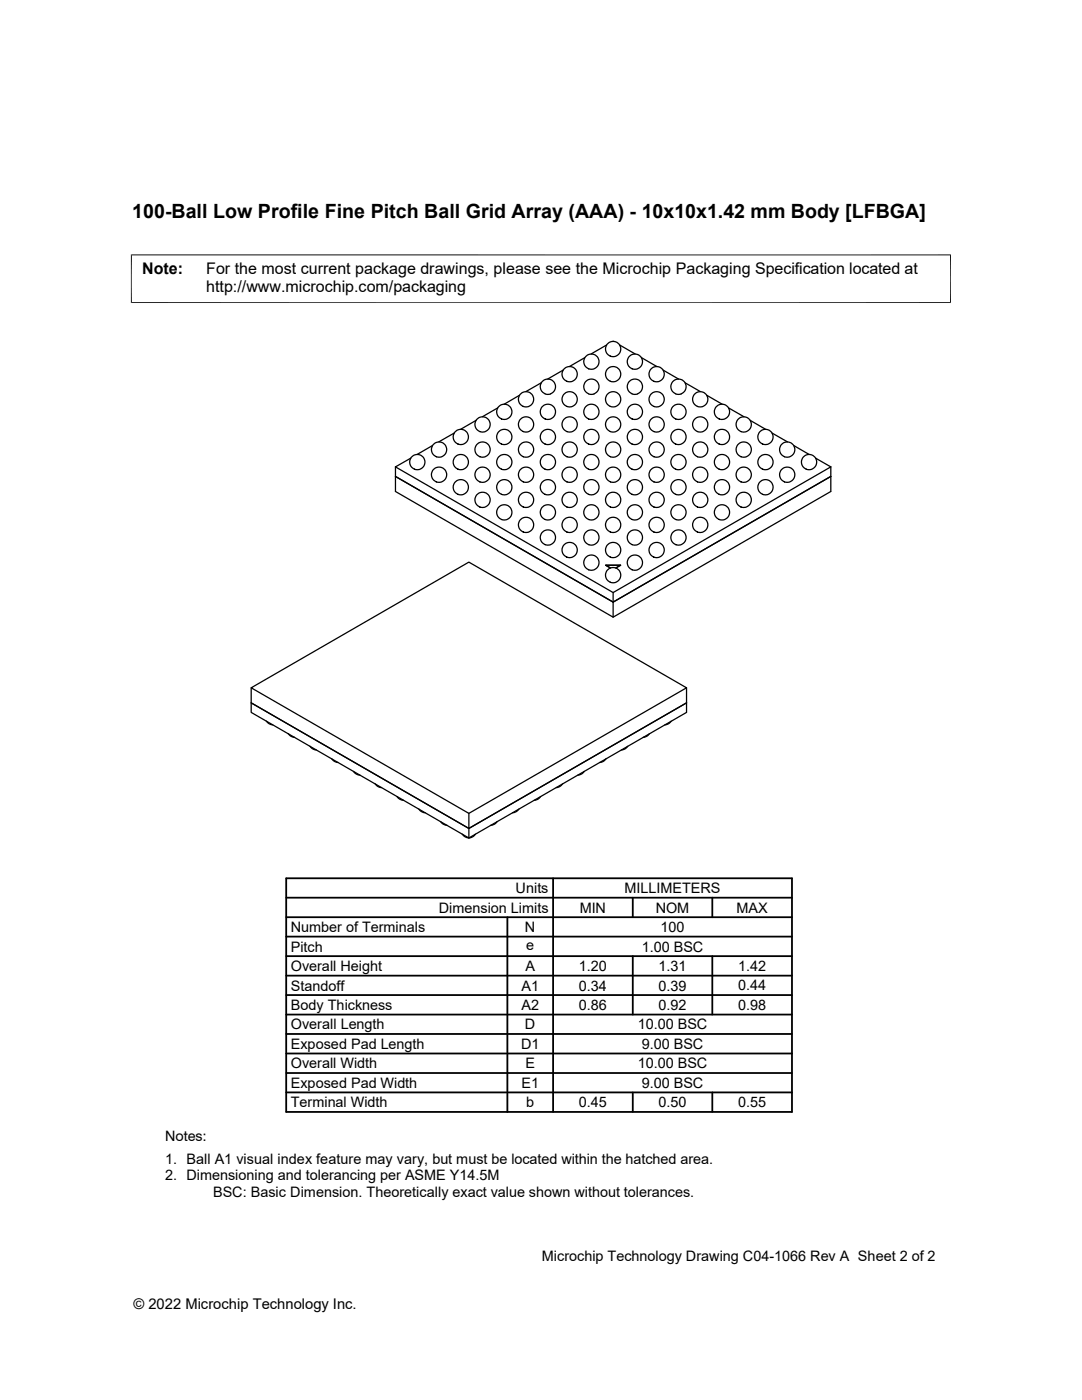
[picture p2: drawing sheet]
<svg xmlns="http://www.w3.org/2000/svg" width="216mm" height="279mm" viewBox="0 0 216 279" stroke-linecap="round" stroke-linejoin="round" font-family="sans-serif">
<g fill="none" stroke="#000" stroke-width=".25">
<path d="M103.7 78.9l-3.1 1.8M108 76.4l-3.1 1.7M108.8 78.6a1.52 1.52 0 0 1-.7-2.3 1.52 1.52 0 0 1 2.4 0 1.52 1.52 0 0 1-.6 2.3M108.8 78.6l.5 .1 .6-.1M112.4 73.9l-3.1 1.7M116.7 71.4l-3.1 1.8M117.5 78.6a1.52 1.52 0 0 1-.7-2.3 1.52 1.52 0 0 1 2.4 0 1.52 1.52 0 0 1-.6 2.3M117.5 78.6l.5 .1 .6-.1M121 68.9l-3 1.7M122.3 68.1h.1M123.7 68.9l3 1.7M126.1 78.6a1.52 1.52 0 0 1-.6-2.3 1.52 1.52 0 0 1 2.4 0 1.52 1.52 0 0 1-.7 2.3"/>
<path d="M126.1 78.6l.6 .1 .5-.1M128 71.4l3.1 1.8M132.3 73.9l3.1 1.7M134.8 78.6a1.52 1.52 0 0 1-.6-2.3 1.52 1.52 0 0 1 2.4 0 1.52 1.52 0 0 1-.7 2.3M134.8 78.6l.6 .1 .5-.1M136.7 76.4l3 1.7M141 78.9l3.1 1.8M78.9 93.2v4.9l43.4 25.1 43.5-25.1v-4.9M78.9 93.2l43.4 25.1 43.5-25.1M78.9 95.1l43.4 25.1 43.5-25.1M82 91.4l-3.1 1.8M86.3 88.9l-3.1 1.8"/>
<path d="M90.6 86.4l-3 1.8M95 83.9l-3.1 1.8M99.3 81.4l-3 1.8M145.4 81.4l3 1.8M149.7 83.9l3.1 1.8M154.1 86.4l3 1.8M158.4 88.9l3.1 1.8M162.8 91.4l3 1.8M121.8 113.3l-1-.5h3l-.9 .5M122.3 118.3v4.9M50.1 137.3l43.5-25.1 43.4 25.1-43.4 25zM137 137.3v4.9l-43.4 25-43.5-25v-1.9l43.5 25 43.4-25-43.4 25-43.5-25v-3"/>
<path d="M53.1 143.9l.6 .5 .7 .3M57.5 146.4l.6 .5 .7 .3M61.8 148.9l.6 .6 .7 .2M66.2 151.4l.5 .6 .8 .2M70.5 153.9l.6 .6 .7 .2M74.9 156.4l.5 .6 .7 .2M79.2 159l.6 .5 .7 .2M107.9 159l-.6 .5-.7 .2M112.2 156.4l-.5 .6-.7 .2M116.6 153.9l-.6 .6-.7 .2M120.9 151.4l-.5 .6-.7 .2M125.3 148.9l-.6 .6-.7 .2"/>
<path d="M129.6 146.4l-.5 .5-.8 .3M133.9 143.9l-.5 .5-.7 .3M83.6 161.5l.5 .5 .7 .2M87.9 164l.6 .5 .7 .2M92.2 166.5l.6 .5 .7 .2M93.6 162.3v4.9M94.9 166.5l-.6 .5-.7 .2M99.2 164l-.5 .5-.8 .2M103.5 161.5l-.5 .5-.7 .2"/>
<circle cx="105" cy="79.7" r="1.52"/>
<circle cx="113.7" cy="74.7" r="1.52"/>
<circle cx="113.7" cy="79.7" r="1.52"/>
<circle cx="118" cy="72.2" r="1.52"/>
<circle cx="122.3" cy="69.7" r="1.52"/>
<circle cx="122.3" cy="74.7" r="1.52"/>
<circle cx="122.3" cy="79.7" r="1.52"/>
<circle cx="126.7" cy="72.2" r="1.52"/>
<circle cx="131" cy="74.7" r="1.52"/>
<circle cx="131" cy="79.7" r="1.52"/>
<circle cx="139.7" cy="79.7" r="1.52"/>
<circle cx="83.3" cy="92.2" r="1.52"/>
<circle cx="87.6" cy="94.7" r="1.52"/>
<circle cx="87.6" cy="89.7" r="1.52"/>
<circle cx="92" cy="87.2" r="1.52"/>
<circle cx="92" cy="92.2" r="1.52"/>
<circle cx="92" cy="97.2" r="1.52"/>
<circle cx="96.3" cy="84.7" r="1.52"/>
<circle cx="96.3" cy="89.7" r="1.52"/>
<circle cx="96.3" cy="99.8" r="1.52"/>
<circle cx="96.3" cy="94.7" r="1.52"/>
<circle cx="100.6" cy="82.2" r="1.52"/>
<circle cx="100.6" cy="87.2" r="1.52"/>
<circle cx="100.6" cy="92.2" r="1.52"/>
<circle cx="100.6" cy="97.2" r="1.52"/>
<circle cx="105" cy="84.7" r="1.52"/>
<circle cx="105" cy="89.7" r="1.52"/>
<circle cx="105" cy="94.7" r="1.52"/>
<circle cx="105" cy="99.8" r="1.52"/>
<circle cx="109.3" cy="82.2" r="1.52"/>
<circle cx="109.3" cy="87.2" r="1.52"/>
<circle cx="109.3" cy="92.2" r="1.52"/>
<circle cx="109.3" cy="97.2" r="1.52"/>
<circle cx="113.7" cy="84.7" r="1.52"/>
<circle cx="113.7" cy="89.7" r="1.52"/>
<circle cx="113.7" cy="94.7" r="1.52"/>
<circle cx="113.7" cy="99.8" r="1.52"/>
<circle cx="118" cy="82.2" r="1.52"/>
<circle cx="118" cy="87.2" r="1.52"/>
<circle cx="118" cy="92.2" r="1.52"/>
<circle cx="118" cy="97.2" r="1.52"/>
<circle cx="122.3" cy="84.7" r="1.52"/>
<circle cx="122.3" cy="89.7" r="1.52"/>
<circle cx="122.3" cy="94.7" r="1.52"/>
<circle cx="122.3" cy="99.8" r="1.52"/>
<circle cx="126.7" cy="82.2" r="1.52"/>
<circle cx="126.7" cy="87.2" r="1.52"/>
<circle cx="126.7" cy="92.2" r="1.52"/>
<circle cx="126.7" cy="97.2" r="1.52"/>
<circle cx="131" cy="84.7" r="1.52"/>
<circle cx="131" cy="89.7" r="1.52"/>
<circle cx="131" cy="94.7" r="1.52"/>
<circle cx="131" cy="99.8" r="1.52"/>
<circle cx="135.4" cy="82.2" r="1.52"/>
<circle cx="135.4" cy="87.2" r="1.52"/>
<circle cx="135.4" cy="92.2" r="1.52"/>
<circle cx="135.4" cy="97.2" r="1.52"/>
<circle cx="139.7" cy="84.7" r="1.52"/>
<circle cx="139.7" cy="89.7" r="1.52"/>
<circle cx="139.7" cy="94.7" r="1.52"/>
<circle cx="139.7" cy="99.8" r="1.52"/>
<circle cx="144.1" cy="82.2" r="1.52"/>
<circle cx="144.1" cy="87.2" r="1.52"/>
<circle cx="144.1" cy="92.2" r="1.52"/>
<circle cx="144.1" cy="97.2" r="1.52"/>
<circle cx="148.4" cy="84.7" r="1.52"/>
<circle cx="148.4" cy="89.7" r="1.52"/>
<circle cx="148.4" cy="94.7" r="1.52"/>
<circle cx="148.4" cy="99.8" r="1.52"/>
<circle cx="152.7" cy="87.2" r="1.52"/>
<circle cx="152.7" cy="92.2" r="1.52"/>
<circle cx="152.7" cy="97.2" r="1.52"/>
<circle cx="157.1" cy="89.7" r="1.52"/>
<circle cx="157.1" cy="94.7" r="1.52"/>
<circle cx="161.4" cy="92.2" r="1.52"/>
<circle cx="100.6" cy="102.3" r="1.52"/>
<circle cx="105" cy="104.8" r="1.52"/>
<circle cx="109.3" cy="102.3" r="1.52"/>
<circle cx="109.3" cy="107.3" r="1.52"/>
<circle cx="113.7" cy="104.8" r="1.52"/>
<circle cx="113.7" cy="109.8" r="1.52"/>
<circle cx="118" cy="102.3" r="1.52"/>
<circle cx="118" cy="107.3" r="1.52"/>
<circle cx="118" cy="112.3" r="1.52"/>
<circle cx="122.3" cy="104.8" r="1.52"/>
<circle cx="122.3" cy="109.8" r="1.52"/>
<circle cx="122.3" cy="114.8" r="1.52"/>
<circle cx="126.7" cy="102.3" r="1.52"/>
<circle cx="126.7" cy="107.3" r="1.52"/>
<circle cx="126.7" cy="112.3" r="1.52"/>
<circle cx="131" cy="104.8" r="1.52"/>
<circle cx="131" cy="109.8" r="1.52"/>
<circle cx="135.4" cy="102.3" r="1.52"/>
<circle cx="135.4" cy="107.3" r="1.52"/>
<circle cx="139.7" cy="104.8" r="1.52"/>
<circle cx="144.1" cy="102.3" r="1.52"/>
</g>
<path d="M26.1 50.9h163.7M26.2 50.8v9.7M189.7 50.8v9.7M26.1 60.4h163.7" fill="none" stroke="#000" stroke-width=".2"/>
<g fill="none" stroke="#000" stroke-width=".36">
<path d="M57.1 175.3h100.9v46.6h-100.9zM57.1 179.2h100.9M110.4 175.3v46.6M126.3 179.2v3.8M142.1 179.2v3.8M57.1 194.7h100.9M57.1 190.8h100.9M57.1 186.9h100.9M57.1 183h100.9M57.1 198.6h100.9M101.2 183v38.9M126.3 190.8v11.7"/>
<path d="M142.1 190.8v11.7M57.1 206.4h100.9M57.1 202.5h100.9M57.1 214.1h100.9M57.1 210.2h100.9M57.1 218h100.9M126.3 218v3.9M142.1 218v3.9"/>
</g>
<text font-size="3.9" x="26.4" y="43.5">100-Ball Low Profile Fine Pitch Ball Grid Array (AAA) - 10x10x1.42 mm Body [LFBGA]</text>
<g font-size="3.2">
<text x="28.4" y="54.6">Note:</text>
<text x="41.1" y="58.3">http://www.microchip.com/packaging</text>
<text x="41.1" y="54.6">For the most current package drawings, please see the Microchip Packaging Specification located at</text>
</g>
<g font-size="2.9">
<text x="102.9" y="178.2">Units</text>
<text x="124.6" y="178.2">MILLIMETERS</text>
<text x="87.6" y="182.1">Dimension Limits</text>
<text x="115.7" y="182.1">MIN</text>
<text x="130.8" y="182.1">NOM</text>
<text x="147" y="182.1">MAX</text>
<text x="58" y="186">Number of Terminals</text>
<text x="58" y="189.9">Pitch</text>
<text x="104.8" y="186">N</text>
<text x="105" y="189.6">e</text>
<text x="128" y="189.9">1.00 BSC</text>
<text x="131.8" y="186">100</text>
<text x="58" y="193.8">Overall Height</text>
<text x="58" y="197.7">Standoff</text>
<text x="104.1" y="197.7">A1</text>
<text x="104.8" y="193.8">A</text>
<text x="115.5" y="193.8">1.20</text>
<text x="115.5" y="197.7">0.34</text>
<text x="131.4" y="193.8">1.31</text>
<text x="131.4" y="197.7">0.39</text>
<text x="147.3" y="193.8">1.42</text>
<text x="147.3" y="197.7">0.44</text>
<text x="58" y="201.6">Body Thickness</text>
<text x="104.1" y="201.6">A2</text>
<text x="115.5" y="201.6">0.86</text>
<text x="131.4" y="201.6">0.92</text>
<text x="147.3" y="201.6">0.98</text>
<text x="58" y="205.4">Overall Length</text>
<text x="58" y="209.3">Exposed Pad Length</text>
<text x="104" y="209.3">D1</text>
<text x="104.8" y="205.4">D</text>
<text x="127.3" y="205.4">10.00 BSC</text>
<text x="128" y="209.3">9.00 BSC</text>
<text x="58" y="213.2">Overall Width</text>
<text x="104.8" y="213.2">E</text>
<text x="127.3" y="213.2">10.00 BSC</text>
<text x="58" y="221">Terminal Width</text>
<text x="58" y="217.1">Exposed Pad Width</text>
<text x="104" y="217.1">E1</text>
<text x="105" y="221">b</text>
<text x="115.5" y="221">0.45</text>
<text x="128" y="217.1">9.00 BSC</text>
<text x="131.4" y="221">0.50</text>
<text x="147.3" y="221">0.55</text>
<text x="32.9" y="227.6">Notes:</text>
<text x="32.9" y="232.2">1. Ball A1 visual index feature may vary, but must be located within the hatched area.</text>
<text x="32.9" y="235.5">2. Dimensioning and tolerancing per ASME Y14.5M</text>
<text x="42.5" y="238.8">BSC: Basic Dimension. Theoretically exact value shown without tolerances.</text>
<text x="108.1" y="251.7">Microchip Technology Drawing C04-1066 Rev A Sheet 2 of 2</text>
<text x="26.6" y="261.3">© 2022 Microchip Technology Inc.</text>
</g>
</svg>
